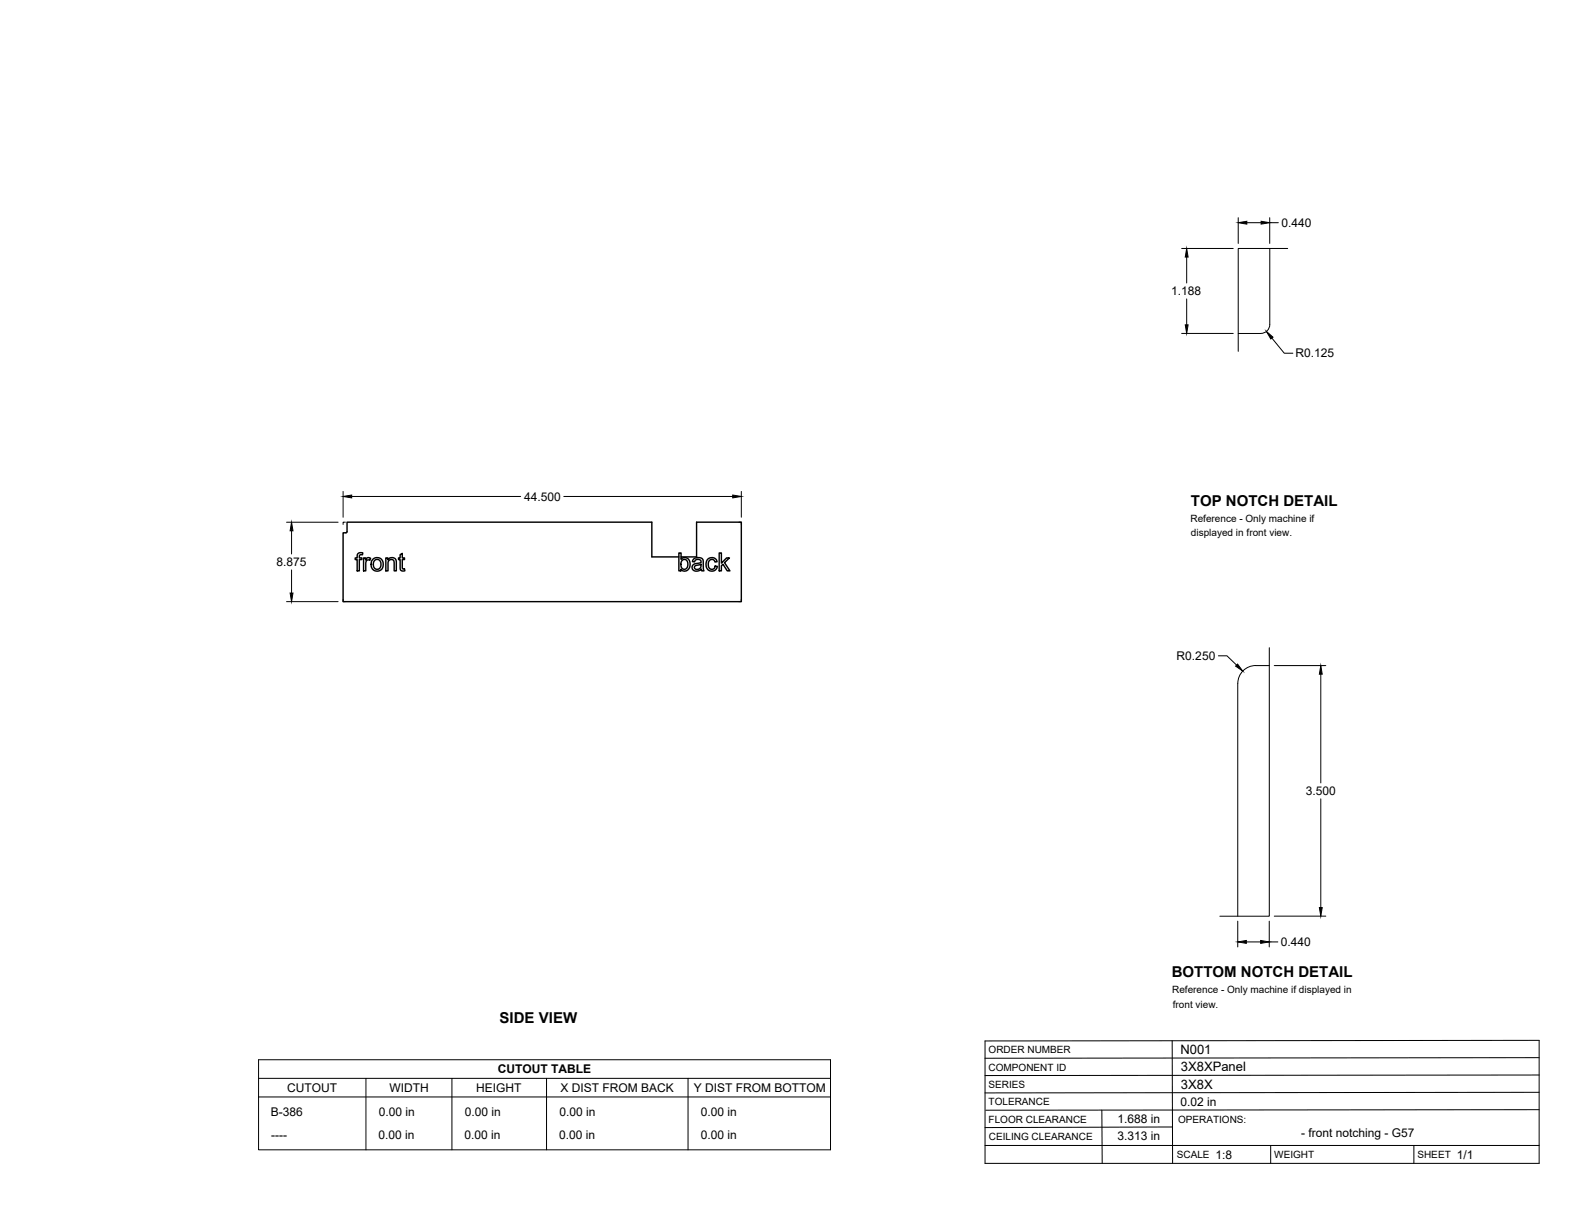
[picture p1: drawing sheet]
<svg xmlns="http://www.w3.org/2000/svg" width="559mm" height="432mm" viewBox="0 0 559 432" stroke-linecap="round" stroke-linejoin="round" font-family="sans-serif">
<!-- layer: Visible -->
<g fill="none" stroke="#000" stroke-width=".51">
<path d="M127.1 196.4l.7-.3 .9 .1-.1 .7a.72 .72 0 0 0-.8-.1 .72 .72 0 0 0-.3 .7v.5h.9v.5h-.9v4h-.8v-4h-.7v-.5h.7v-1.1zM129 198h.7v.6a1.12 1.12 0 0 1 1.8-.5l-.3 .7a1.01 1.01 0 0 0-1.2 .1 1.01 1.01 0 0 0-.2 1.2v2.4h-.8zM132.3 198.5a2.31 2.31 0 0 1 3.7 1.5 2.31 2.31 0 0 1-3.3 2.4l-.2-.2a2.87 2.87 0 0 1-.2-3.7zM132.8 198.9l1-.4 .7 .2 .5 .5 .1 1.5-.7 1.2-1 .1-.7-.7-.2-1.2zM136.9 198h.7v.6a1.63 1.63 0 0 1 2-.7 1.63 1.63 0 0 1 1 1.8v2.8h-.8l-.1-3.5-.5-.5-1.1 .3-.4 .8v2.9h-.8zM142 196.8l.7-.5v1.7h.8v.5h-.8l.1 3.2 .7 .1 .1 .7-.6 .1a1.02 1.02 0 0 1-1-1.4v-2.7h-.6v-.5h.6zM240.9 197.6h-9.6v-12.3h-108.2v3.5l-1.4 .2v24.5h141.3v-28.2h-15.9v12.3h-5.5M240.9 196.2h.7v2.3a1.99 1.99 0 0 1 2.6-.2 1.99 1.99 0 0 1 .6 2.5l-.3 .8a1.75 1.75 0 0 1-2.9 .4v.5h-.7zM241.9 198.9l.5-.4a1.79 1.79 0 0 1 1.7 1.3 1.79 1.79 0 0 1-.7 2l-.6 .2-.7-.2a2.22 2.22 0 0 1-.5-2.2zM246 198.5l1.5-.7 1.2 .2 .5 .3 .3 .6 .3 3.6h-.8l-.2-.5a1.76 1.76 0 0 1-2 .7 1.76 1.76 0 0 1-1.2-1.6l.5-.8 1.8-.5a.68 .68 0 0 0 .8-.7 .68 .68 0 0 0-.8-.6 1.11 1.11 0 0 0-1.5 .9l-.7-.1zM251.1 198.4a1.95 1.95 0 0 1 3.3 .9l-.7 .1a1.26 1.26 0 0 0-1.7-.8 1.26 1.26 0 0 0-.7 1.6l.2 1.1 .6 .6a1.16 1.16 0 0 0 1.6-1l.8 .1-.4 .9a2.07 2.07 0 0 1-2.4 .6 2.07 2.07 0 0 1-1.2-2.2l.2-1.2zM255.2 196.2h.7v3.6l1.9-1.8h1l-1.8 1.6 2 2.9h-1l-1.5-2.3-.6 .5v1.8h-.7z"/>
<path d="M246.5 200.9l1.4-.5a.44 .44 0 0 1 .6-.1 .44 .44 0 0 1 .2 .5 1.2 1.2 0 0 1-1 1.2 1.2 1.2 0 0 1-1.3-.8z"/>
</g>
<!-- layer: Reference -->
<path d="M450.5 88.2v26.9a3.2 3.2 0 0 1-3.2 3.2h-8M456.9 88.2h-17.6v36.5M122.5 185.3h-.8v.8M262.2 185.3h.8v.8M121.7 212.7v.8h.8M263 212.7v.8h-.8M450.3 236.2a12.8 12.8 0 0 0-7.7 .6 6.4 6.4 0 0 0-3.4 5.7l-.1 82.6M450.3 229.8v95.3h-17.5" fill="none" stroke="#000" stroke-width=".35"/>
<!-- layer: Titleblock -->
<path d="M349.5 369.3l196.6-.2v43.7h-196.6zM415.9 369.3l.1 43.5M546.1 375.3l-196.6 .2M390.9 393.9l.2 18.9M416 399.9l-66.5 .2M546.1 393.7l-196.3 .2M546.1 387.6l-196.6 .2M546.1 381.4l-196.6 .2M349.5 406.4h196.6M450.8 406.4v6.4M501.6 406.4v6.4" fill="none" stroke="#000" stroke-width=".36"/>
<!-- layer: Custom Tables -->
<path d="M91.7 376h203v32h-203zM91.7 382.6h203M91.7 389.2h203M129.8 382.6v25.4M160.3 382.6v25.4M193.9 382.6v25.4M244.1 382.6v25.4" fill="none" stroke="#000" stroke-width=".35"/>
<!-- layer: FD_Dimensions -->
<g fill="none" stroke="#000" stroke-width=".35">
<path d="M439.3 77.2v9.2M442.4 79h5M450.5 77.2v9.2M450.5 79h3M419.2 88.2h18.3M421 91.2v9.2M419.2 118.3h18.3M421 106.1v9.2M451.3 120l4.4 5.3h3M121.7 174.4v9.1M124.8 176.1h59.9M200 176.1h60"/>
<path d="M263 174.4v9.1M101.7 185.3h18.3M103.4 188.3v8.3M101.7 213.5h18.3M103.4 202.2v8.2M432.3 232.7h3l3.4 3.3M452.1 236.2h18.3M468.6 239.2v38.6M468.6 283.4v38.6M439.1 326.8v9.2M442.2 334.2h5.1M450.3 326.8v9.2"/>
<path d="M450.3 334.2h3.1M452.1 325.1h18.3"/>
</g>
<g fill="#000" stroke="#000" stroke-width=".35">
<path d="M439.3 79l3.1-.5v1zM447.4 78.5l3.1 .5-3.1 .5zM421 88.2l.5 3h-1zM420.5 115.3h1l-.5 3zM449.3 117.6l2.4 2-.8 .7zM121.7 176.1l3.1-.5v1.1zM260 175.6l3 .5-3 .6zM103.4 185.3l.5 3h-1zM102.9 210.4h1l-.5 3.1zM439.1 235.6l1.8 2.5-2.5-1.8zM468.6 236.2l.5 3h-1zM439.1 334.2l3.1-.5v1z"/>
<path d="M447.3 333.7l3 .5-3 .5zM468.1 322h1l-.5 3.1z"/>
</g>
<g font-size="5.3">
<text x="422.6" y="179.5">TOP NOTCH DETAIL</text>
<text x="415.8" y="346.8">BOTTOM NOTCH DETAIL</text>
<text x="177.3" y="363.1">SIDE VIEW</text>
</g>
<g font-size="4.6">
<text x="418.8" y="373.8">N001</text>
<text x="419" y="380.1">3X8XPanel</text>
<text x="419" y="386.2">3X8X</text>
</g>
<g font-size="4.3">
<text x="454.6" y="80.5">0.440</text>
<text x="415.6" y="104.7">1.188</text>
<text x="459.6" y="126.8">R0.125</text>
<text x="185.9" y="177.6">44.500</text>
<text x="98.1" y="200.9">8.875</text>
<text x="417.5" y="234.2">R0.250</text>
<text x="463.3" y="282.1">3.500</text>
<text x="454.5" y="335.7">0.440</text>
<text x="176.6" y="380.8">CUTOUT TABLE</text>
<text x="101.9" y="387.4">CUTOUT</text>
<text x="138.2" y="387.4">WIDTH</text>
<text x="169" y="387.4">HEIGHT</text>
<text x="198.9" y="387.4">X DIST FROM BACK</text>
<text x="246.1" y="387.4">Y DIST FROM BOTTOM</text>
<text x="418.8" y="392.4">0.02 in</text>
<text x="96.1" y="396.1">B-386</text>
<text x="134.4" y="396.1">0.00 in</text>
<text x="164.9" y="396.1">0.00 in</text>
<text x="198.5" y="396.1">0.00 in</text>
<text x="248.7" y="396.1">0.00 in</text>
<text x="396.5" y="398.3">1.688 in</text>
<text x="96.2" y="404">----</text>
<text x="134.3" y="404">0.00 in</text>
<text x="164.8" y="404">0.00 in</text>
<text x="198.4" y="404">0.00 in</text>
<text x="248.6" y="404">0.00 in</text>
<text x="396.5" y="404.3">3.313 in</text>
<text x="461.7" y="403.3">- front notching - G57</text>
<text x="431.3" y="411.1">1:8</text>
<text x="516.9" y="411.1">1/1</text>
</g>
<g font-size="3.5">
<text x="422.4" y="185">Reference - Only machine if</text>
<text x="422.6" y="190.2">displayed in front view.</text>
<text x="415.9" y="352.4">Reference - Only machine if displayed in</text>
<text x="416.1" y="357.5">front view.</text>
<text x="350.8" y="373.6">ORDER NUMBER</text>
<text x="350.8" y="379.9">COMPONENT ID</text>
<text x="350.8" y="386.1">SERIES</text>
<text x="350.8" y="392.2">TOLERANCE</text>
<text x="350.8" y="398.4">FLOOR CLEARANCE</text>
<text x="418" y="398.4">OPERATIONS:</text>
<text x="350.8" y="404.4">CEILING CLEARANCE</text>
<text x="417.5" y="410.9">SCALE</text>
<text x="452.1" y="410.9">WEIGHT</text>
<text x="502.9" y="410.9">SHEET</text>
</g>
</svg>
